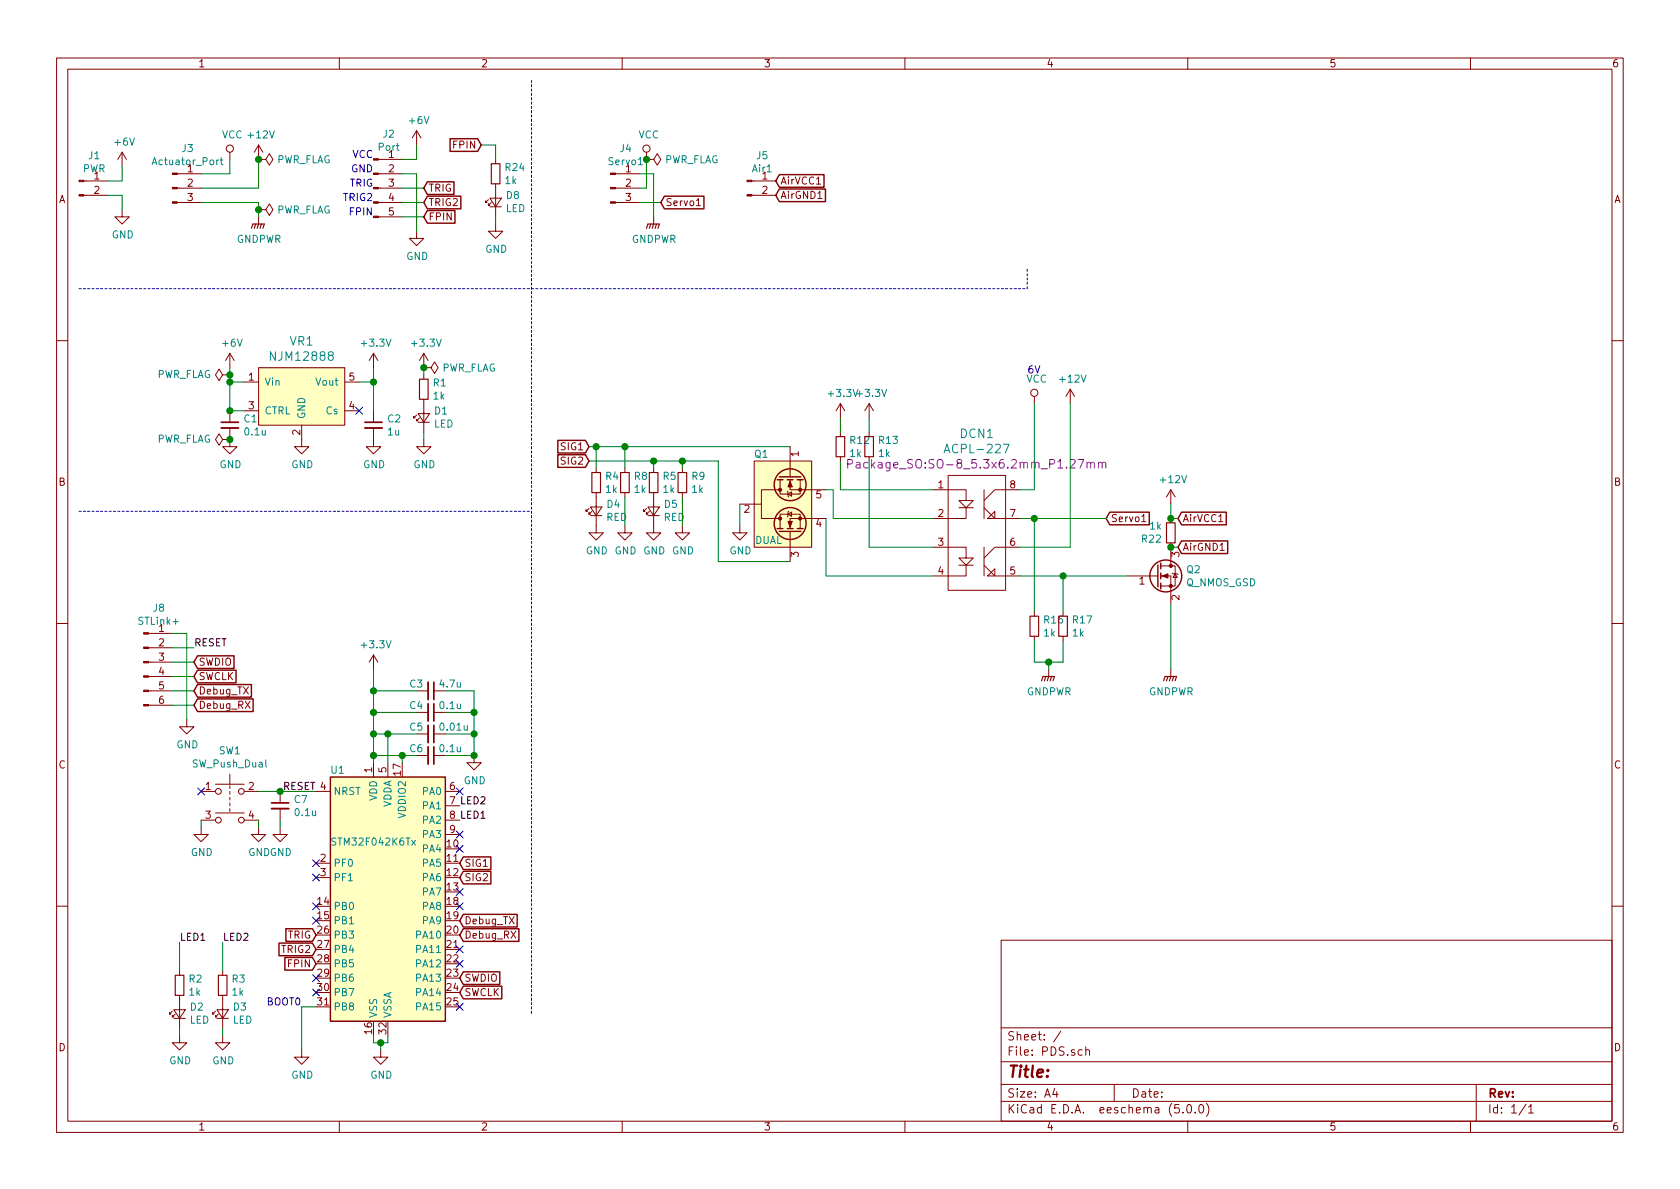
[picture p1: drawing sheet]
EESchema Schematic File Version 4
LIBS:PDS-cache
EELAYER 26 0
EELAYER END
$Descr A4 11693 8268
encoding utf-8
Sheet 1 1
Title ""
Date ""
Rev ""
Comp ""
Comment1 ""
Comment2 ""
Comment3 ""
Comment4 ""
$EndDescr
$Comp
L Switch:SW_Push_Dual SW1
U 1 1
P 1600 5500
F 0 "SW1" H 1600 5785 50  0000 C CNN
F 1 "SW_Push_Dual" H 1600 5694 50  0000 C CNN
F 2 "KUT_Switch:SW_SPST_SKRPACE010" H 1600 5700 50  0001 C CNN
F 3 "" H 1600 5700 50  0001 C CNN
	1    1600 5500
	1    0    0    -1  
$EndComp
Wire Wire Line
	1800 5500 1950 5500
$Comp
L Device:C_Small C7
U 1 1
P 1950 5600
F 0 "C7" H 2042 5646 50  0000 L CNN
F 1 "0.1u" H 2042 5555 50  0000 L CNN
F 2 "Capacitor_SMD:C_0603_1608Metric" H 1950 5600 50  0001 C CNN
F 3 "~" H 1950 5600 50  0001 C CNN
	1    1950 5600
	1    0    0    -1  
$EndComp
Connection ~ 1950 5500
Wire Wire Line
	1950 5500 2200 5500
$Comp
L power:GND #PWR0101
U 1 1
P 1950 5750
F 0 "#PWR0101" H 1950 5500 50  0001 C CNN
F 1 "GND" H 1955 5577 50  0000 C CNN
F 2 "" H 1950 5750 50  0001 C CNN
F 3 "" H 1950 5750 50  0001 C CNN
	1    1950 5750
	1    0    0    -1  
$EndComp
NoConn ~ 1400 5500
$Comp
L power:GND #PWR0102
U 1 1
P 1800 5750
F 0 "#PWR0102" H 1800 5500 50  0001 C CNN
F 1 "GND" H 1805 5577 50  0000 C CNN
F 2 "" H 1800 5750 50  0001 C CNN
F 3 "" H 1800 5750 50  0001 C CNN
	1    1800 5750
	1    0    0    -1  
$EndComp
$Comp
L power:GND #PWR0103
U 1 1
P 1400 5750
F 0 "#PWR0103" H 1400 5500 50  0001 C CNN
F 1 "GND" H 1405 5577 50  0000 C CNN
F 2 "" H 1400 5750 50  0001 C CNN
F 3 "" H 1400 5750 50  0001 C CNN
	1    1400 5750
	1    0    0    -1  
$EndComp
Text Label 2200 5500 2    50   ~ 0
RESET
$Comp
L power:GND #PWR0104
U 1 1
P 2650 7300
F 0 "#PWR0104" H 2650 7050 50  0001 C CNN
F 1 "GND" H 2655 7127 50  0000 C CNN
F 2 "" H 2650 7300 50  0001 C CNN
F 3 "" H 2650 7300 50  0001 C CNN
	1    2650 7300
	1    0    0    -1  
$EndComp
$Comp
L MCU_ST_STM32F0:STM32F042K6Tx U1
U 1 1
P 2700 6200
F 0 "U1" H 2350 7050 50  0000 C CNN
F 1 "STM32F042K6Tx" H 2600 6550 50  0000 C CNN
F 2 "Package_QFP:LQFP-32_7x7mm_P0.8mm" H 2300 5300 50  0001 R CNN
F 3 "http://www.st.com/st-web-ui/static/active/en/resource/technical/document/datasheet/DM00105814.pdf" H 2700 6200 50  0001 C CNN
	1    2700 6200
	1    0    0    -1  
$EndComp
Wire Wire Line
	2100 7000 2200 7000
Wire Wire Line
	2650 7300 2650 7250
Wire Wire Line
	2650 7250 2600 7250
Wire Wire Line
	2600 7250 2600 7200
Wire Wire Line
	2650 7250 2700 7250
Wire Wire Line
	2700 7250 2700 7200
Connection ~ 2650 7250
$Comp
L power:GND #PWR0105
U 1 1
P 2100 7300
F 0 "#PWR0105" H 2100 7050 50  0001 C CNN
F 1 "GND" H 2105 7127 50  0000 C CNN
F 2 "" H 2100 7300 50  0001 C CNN
F 3 "" H 2100 7300 50  0001 C CNN
	1    2100 7300
	1    0    0    -1  
$EndComp
Wire Wire Line
	2100 7000 2100 7300
Wire Wire Line
	1400 5750 1400 5700
Wire Wire Line
	1800 5750 1800 5700
Wire Wire Line
	1950 5750 1950 5700
$Comp
L power:+3.3V #PWR0106
U 1 1
P 2600 4650
F 0 "#PWR0106" H 2600 4500 50  0001 C CNN
F 1 "+3.3V" H 2615 4823 50  0000 C CNN
F 2 "" H 2600 4650 50  0001 C CNN
F 3 "" H 2600 4650 50  0001 C CNN
	1    2600 4650
	1    0    0    -1  
$EndComp
$Comp
L Device:C_Small C4
U 1 1
P 3000 4950
F 0 "C4" V 2950 4900 50  0000 R CNN
F 1 "0.1u" V 2950 5000 50  0000 L CNN
F 2 "Capacitor_SMD:C_0603_1608Metric" H 3000 4950 50  0001 C CNN
F 3 "~" H 3000 4950 50  0001 C CNN
	1    3000 4950
	0    1    1    0   
$EndComp
$Comp
L Device:C_Small C3
U 1 1
P 3000 4800
F 0 "C3" V 2950 4750 50  0000 R CNN
F 1 "4.7u" V 2950 4850 50  0000 L CNN
F 2 "Capacitor_SMD:C_0603_1608Metric" H 3000 4800 50  0001 C CNN
F 3 "~" H 3000 4800 50  0001 C CNN
	1    3000 4800
	0    1    1    0   
$EndComp
Wire Wire Line
	2600 4650 2600 4800
Connection ~ 2600 4800
Wire Wire Line
	2600 4800 2600 4950
Wire Wire Line
	2600 4950 2900 4950
$Comp
L Device:C_Small C5
U 1 1
P 3000 5100
F 0 "C5" V 2950 5050 50  0000 R CNN
F 1 "0.01u" V 2950 5150 50  0000 L CNN
F 2 "Capacitor_SMD:C_0603_1608Metric" H 3000 5100 50  0001 C CNN
F 3 "~" H 3000 5100 50  0001 C CNN
	1    3000 5100
	0    1    1    0   
$EndComp
$Comp
L Device:C_Small C6
U 1 1
P 3000 5250
F 0 "C6" V 2950 5200 50  0000 R CNN
F 1 "0.1u" V 2950 5300 50  0000 L CNN
F 2 "Capacitor_SMD:C_0603_1608Metric" H 3000 5250 50  0001 C CNN
F 3 "~" H 3000 5250 50  0001 C CNN
	1    3000 5250
	0    1    1    0   
$EndComp
Wire Wire Line
	2900 5100 2700 5100
Wire Wire Line
	2700 5100 2700 5300
Wire Wire Line
	2900 5250 2800 5250
Wire Wire Line
	2800 5250 2800 5300
Wire Wire Line
	2600 4800 2900 4800
Wire Wire Line
	2600 4950 2600 5100
Connection ~ 2600 4950
Wire Wire Line
	2700 5100 2600 5100
Connection ~ 2700 5100
Connection ~ 2600 5100
Wire Wire Line
	2600 5100 2600 5250
Wire Wire Line
	2800 5250 2600 5250
Connection ~ 2800 5250
Connection ~ 2600 5250
Wire Wire Line
	2600 5250 2600 5300
$Comp
L Connector:Conn_01x02_Male J1
U 1 1
P 550 1250
F 0 "J1" H 656 1428 50  0000 C CNN
F 1 "PWR" H 656 1337 50  0000 C CNN
F 2 "KUT_Connector:DF3A-2P-2DSA" H 550 1250 50  0001 C CNN
F 3 "~" H 550 1250 50  0001 C CNN
	1    550  1250
	1    0    0    -1  
$EndComp
$Comp
L power:+6V #PWR0107
U 1 1
P 850 1150
F 0 "#PWR0107" H 850 1000 50  0001 C CNN
F 1 "+6V" H 865 1323 50  0000 C CNN
F 2 "" H 850 1150 50  0001 C CNN
F 3 "" H 850 1150 50  0001 C CNN
	1    850  1150
	1    0    0    -1  
$EndComp
Wire Wire Line
	850  1150 850  1250
Wire Wire Line
	850  1250 750  1250
$Comp
L power:GND #PWR0108
U 1 1
P 850 1450
F 0 "#PWR0108" H 850 1200 50  0001 C CNN
F 1 "GND" H 855 1277 50  0000 C CNN
F 2 "" H 850 1450 50  0001 C CNN
F 3 "" H 850 1450 50  0001 C CNN
	1    850  1450
	1    0    0    -1  
$EndComp
Wire Wire Line
	850  1450 850  1350
Wire Wire Line
	850  1350 750  1350
$Comp
L KUT_PowerIC:NJM12888 VR1
U 1 1
P 2100 2750
F 0 "VR1" H 2100 3137 60  0000 C CNN
F 1 "NJM12888" H 2100 3031 60  0000 C CNN
F 2 "Package_TO_SOT_SMD:SOT-23-5" H 2100 2350 60  0001 C CNN
F 3 "http://www.njr.co.jp/products/semicon/PDF/NJM12888_J.pdf" H 2100 2250 60  0001 C CNN
	1    2100 2750
	1    0    0    -1  
$EndComp
NoConn ~ 2500 2850
$Comp
L power:+6V #PWR0109
U 1 1
P 1600 2550
F 0 "#PWR0109" H 1600 2400 50  0001 C CNN
F 1 "+6V" H 1615 2723 50  0000 C CNN
F 2 "" H 1600 2550 50  0001 C CNN
F 3 "" H 1600 2550 50  0001 C CNN
	1    1600 2550
	1    0    0    -1  
$EndComp
Wire Wire Line
	1600 2550 1600 2600
Wire Wire Line
	1600 2650 1700 2650
Wire Wire Line
	1600 2650 1600 2850
Wire Wire Line
	1600 2850 1700 2850
Connection ~ 1600 2650
$Comp
L Device:C_Small C1
U 1 1
P 1600 2950
F 0 "C1" H 1692 2996 50  0000 L CNN
F 1 "0.1u" H 1692 2905 50  0000 L CNN
F 2 "Capacitor_SMD:C_0603_1608Metric" H 1600 2950 50  0001 C CNN
F 3 "~" H 1600 2950 50  0001 C CNN
	1    1600 2950
	1    0    0    -1  
$EndComp
Connection ~ 1600 2850
$Comp
L Device:C_Small C2
U 1 1
P 2600 2950
F 0 "C2" H 2692 2996 50  0000 L CNN
F 1 "1u" H 2692 2905 50  0000 L CNN
F 2 "Capacitor_SMD:C_0603_1608Metric" H 2600 2950 50  0001 C CNN
F 3 "~" H 2600 2950 50  0001 C CNN
	1    2600 2950
	1    0    0    -1  
$EndComp
$Comp
L power:GND #PWR0110
U 1 1
P 1600 3050
F 0 "#PWR0110" H 1600 2800 50  0001 C CNN
F 1 "GND" H 1605 2877 50  0000 C CNN
F 2 "" H 1600 3050 50  0001 C CNN
F 3 "" H 1600 3050 50  0001 C CNN
	1    1600 3050
	1    0    0    -1  
$EndComp
$Comp
L power:GND #PWR0111
U 1 1
P 2100 3050
F 0 "#PWR0111" H 2100 2800 50  0001 C CNN
F 1 "GND" H 2105 2877 50  0000 C CNN
F 2 "" H 2100 3050 50  0001 C CNN
F 3 "" H 2100 3050 50  0001 C CNN
	1    2100 3050
	1    0    0    -1  
$EndComp
$Comp
L power:GND #PWR0112
U 1 1
P 2600 3050
F 0 "#PWR0112" H 2600 2800 50  0001 C CNN
F 1 "GND" H 2605 2877 50  0000 C CNN
F 2 "" H 2600 3050 50  0001 C CNN
F 3 "" H 2600 3050 50  0001 C CNN
	1    2600 3050
	1    0    0    -1  
$EndComp
Wire Wire Line
	2500 2650 2600 2650
Wire Wire Line
	2600 2650 2600 2850
Wire Wire Line
	2600 2550 2600 2650
Connection ~ 2600 2650
$Comp
L power:+3.3V #PWR0113
U 1 1
P 2600 2550
F 0 "#PWR0113" H 2600 2400 50  0001 C CNN
F 1 "+3.3V" H 2615 2723 50  0000 C CNN
F 2 "" H 2600 2550 50  0001 C CNN
F 3 "" H 2600 2550 50  0001 C CNN
	1    2600 2550
	1    0    0    -1  
$EndComp
$Comp
L Connector:Conn_01x05_Male J2
U 1 1
P 2600 1300
F 0 "J2" H 2706 1678 50  0000 C CNN
F 1 "Port" H 2706 1587 50  0000 C CNN
F 2 "KUT_Connector:DF3A-5P-2DSA" H 2600 1300 50  0001 C CNN
F 3 "~" H 2600 1300 50  0001 C CNN
	1    2600 1300
	1    0    0    -1  
$EndComp
$Comp
L power:+6V #PWR0114
U 1 1
P 2900 1000
F 0 "#PWR0114" H 2900 850 50  0001 C CNN
F 1 "+6V" H 2915 1173 50  0000 C CNN
F 2 "" H 2900 1000 50  0001 C CNN
F 3 "" H 2900 1000 50  0001 C CNN
	1    2900 1000
	1    0    0    -1  
$EndComp
Wire Wire Line
	2900 1000 2900 1100
$Comp
L power:GND #PWR0115
U 1 1
P 2900 1600
F 0 "#PWR0115" H 2900 1350 50  0001 C CNN
F 1 "GND" H 2905 1427 50  0000 C CNN
F 2 "" H 2900 1600 50  0001 C CNN
F 3 "" H 2900 1600 50  0001 C CNN
	1    2900 1600
	1    0    0    -1  
$EndComp
Wire Wire Line
	2800 1200 2900 1200
Wire Wire Line
	2900 1200 2900 1600
Wire Wire Line
	2800 1300 2950 1300
Wire Wire Line
	2800 1500 2950 1500
Text Notes 2600 1400 2    50   ~ 0
TRIG2
Text Notes 2600 1300 2    50   ~ 0
TRIG
Text Notes 2600 1500 2    50   ~ 0
FPIN
Text GLabel 2950 1500 2    50   Input ~ 0
FPIN
Text GLabel 2950 1300 2    50   Input ~ 0
TRIG
Text Notes 2600 1200 2    50   ~ 0
GND
Text Notes 2600 1100 2    50   ~ 0
VCC
Text GLabel 2200 6500 0    50   Input ~ 0
TRIG
Text GLabel 2200 6700 0    50   Input ~ 0
FPIN
Text GLabel 3200 6800 2    50   Input ~ 0
SWDIO
Text GLabel 3200 6900 2    50   Input ~ 0
SWCLK
Text GLabel 3200 6400 2    50   Input ~ 0
Debug_TX
Text GLabel 3200 6500 2    50   Input ~ 0
Debug_RX
$Comp
L Connector:Conn_01x03_Male J3
U 1 1
P 1200 1300
F 0 "J3" H 1306 1578 50  0000 C CNN
F 1 "Actuator_Port" H 1306 1487 50  0000 C CNN
F 2 "KUT_Connector:DF3A-3P-2DSA" H 1200 1300 50  0001 C CNN
F 3 "~" H 1200 1300 50  0001 C CNN
	1    1200 1300
	1    0    0    -1  
$EndComp
$Comp
L power:VCC #PWR0116
U 1 1
P 1600 1100
F 0 "#PWR0116" H 1600 950 50  0001 C CNN
F 1 "VCC" H 1617 1273 50  0000 C CNN
F 2 "" H 1600 1100 50  0001 C CNN
F 3 "" H 1600 1100 50  0001 C CNN
	1    1600 1100
	1    0    0    -1  
$EndComp
Wire Wire Line
	1600 1100 1600 1200
$Comp
L power:+12V #PWR0117
U 1 1
P 1800 1100
F 0 "#PWR0117" H 1800 950 50  0001 C CNN
F 1 "+12V" H 1815 1273 50  0000 C CNN
F 2 "" H 1800 1100 50  0001 C CNN
F 3 "" H 1800 1100 50  0001 C CNN
	1    1800 1100
	1    0    0    -1  
$EndComp
Wire Wire Line
	1800 1100 1800 1300
$Comp
L power:GNDPWR #PWR0118
U 1 1
P 1800 1500
F 0 "#PWR0118" H 1800 1300 50  0001 C CNN
F 1 "GNDPWR" H 1804 1346 50  0000 C CNN
F 2 "" H 1800 1450 50  0001 C CNN
F 3 "" H 1800 1450 50  0001 C CNN
	1    1800 1500
	1    0    0    -1  
$EndComp
Wire Wire Line
	1800 1400 1400 1400
Wire Wire Line
	1800 1400 1800 1450
Text GLabel 3200 6000 2    50   Input ~ 0
SIG1
Text GLabel 4100 3100 0    50   Input ~ 0
SIG1
$Comp
L Device:R_Small R8
U 1 1
P 4350 3350
F 0 "R8" H 4409 3396 50  0000 L CNN
F 1 "1k" H 4409 3305 50  0000 L CNN
F 2 "Resistor_SMD:R_0603_1608Metric" H 4350 3350 50  0001 C CNN
F 3 "~" H 4350 3350 50  0001 C CNN
	1    4350 3350
	1    0    0    -1  
$EndComp
$Comp
L Device:R_Small R4
U 1 1
P 4150 3350
F 0 "R4" H 4209 3396 50  0000 L CNN
F 1 "1k" H 4209 3305 50  0000 L CNN
F 2 "Resistor_SMD:R_0603_1608Metric" H 4150 3350 50  0001 C CNN
F 3 "~" H 4150 3350 50  0001 C CNN
	1    4150 3350
	1    0    0    -1  
$EndComp
$Comp
L Device:LED_Small D4
U 1 1
P 4150 3550
F 0 "D4" V 4196 3482 50  0000 R CNN
F 1 "RED" V 4105 3482 50  0000 R CNN
F 2 "LED_SMD:LED_0603_1608Metric" V 4150 3550 50  0001 C CNN
F 3 "~" V 4150 3550 50  0001 C CNN
	1    4150 3550
	0    -1   -1   0   
$EndComp
$Comp
L power:GND #PWR0119
U 1 1
P 4150 3650
F 0 "#PWR0119" H 4150 3400 50  0001 C CNN
F 1 "GND" H 4155 3477 50  0000 C CNN
F 2 "" H 4150 3650 50  0001 C CNN
F 3 "" H 4150 3650 50  0001 C CNN
	1    4150 3650
	1    0    0    -1  
$EndComp
$Comp
L power:GND #PWR0120
U 1 1
P 4350 3650
F 0 "#PWR0120" H 4350 3400 50  0001 C CNN
F 1 "GND" H 4355 3477 50  0000 C CNN
F 2 "" H 4350 3650 50  0001 C CNN
F 3 "" H 4350 3650 50  0001 C CNN
	1    4350 3650
	1    0    0    -1  
$EndComp
Wire Wire Line
	4350 3650 4350 3450
$Comp
L power:GNDPWR #PWR0122
U 1 1
P 7300 4650
F 0 "#PWR0122" H 7300 4450 50  0001 C CNN
F 1 "GNDPWR" H 7304 4496 50  0000 C CNN
F 2 "" H 7300 4600 50  0001 C CNN
F 3 "" H 7300 4600 50  0001 C CNN
	1    7300 4650
	1    0    0    -1  
$EndComp
Text GLabel 3200 6100 2    50   Input ~ 0
SIG2
Text GLabel 7700 3600 2    50   Input ~ 0
Servo1
$Comp
L power:+3.3V #PWR0125
U 1 1
P 5850 2900
F 0 "#PWR0125" H 5850 2750 50  0001 C CNN
F 1 "+3.3V" H 5865 3073 50  0000 C CNN
F 2 "" H 5850 2900 50  0001 C CNN
F 3 "" H 5850 2900 50  0001 C CNN
	1    5850 2900
	1    0    0    -1  
$EndComp
$Comp
L Device:R_Small R12
U 1 1
P 5850 3100
F 0 "R12" H 5909 3146 50  0000 L CNN
F 1 "1k" H 5909 3055 50  0000 L CNN
F 2 "Resistor_SMD:R_0603_1608Metric" H 5850 3100 50  0001 C CNN
F 3 "~" H 5850 3100 50  0001 C CNN
	1    5850 3100
	1    0    0    -1  
$EndComp
Wire Wire Line
	5850 2900 5850 3000
$Comp
L power:+3.3V #PWR0126
U 1 1
P 6050 2900
F 0 "#PWR0126" H 6050 2750 50  0001 C CNN
F 1 "+3.3V" H 6065 3073 50  0000 C CNN
F 2 "" H 6050 2900 50  0001 C CNN
F 3 "" H 6050 2900 50  0001 C CNN
	1    6050 2900
	1    0    0    -1  
$EndComp
$Comp
L Device:R_Small R13
U 1 1
P 6050 3100
F 0 "R13" H 6109 3146 50  0000 L CNN
F 1 "1k" H 6109 3055 50  0000 L CNN
F 2 "Resistor_SMD:R_0603_1608Metric" H 6050 3100 50  0001 C CNN
F 3 "~" H 6050 3100 50  0001 C CNN
	1    6050 3100
	1    0    0    -1  
$EndComp
Wire Wire Line
	6050 2900 6050 3000
$Comp
L KUT_Device:Q_NMOS_DUAL_COMMON_S Q1
U 1 1
P 5450 3500
F 0 "Q1" V 5100 3350 50  0000 C CNN
F 1 "DUAL" V 5700 3400 50  0000 C CNN
F 2 "Package_TO_SOT_SMD:SOT-23-5" H 5500 3600 50  0001 C CNN
F 3 "" H 5250 3500 50  0001 C CNN
	1    5450 3500
	0    1    1    0   
$EndComp
Text GLabel 4100 3200 0    50   Input ~ 0
SIG2
$Comp
L Device:R_Small R9
U 1 1
P 4750 3350
F 0 "R9" H 4809 3396 50  0000 L CNN
F 1 "1k" H 4809 3305 50  0000 L CNN
F 2 "Resistor_SMD:R_0603_1608Metric" H 4750 3350 50  0001 C CNN
F 3 "~" H 4750 3350 50  0001 C CNN
	1    4750 3350
	1    0    0    -1  
$EndComp
$Comp
L Device:R_Small R5
U 1 1
P 4550 3350
F 0 "R5" H 4609 3396 50  0000 L CNN
F 1 "1k" H 4609 3305 50  0000 L CNN
F 2 "Resistor_SMD:R_0603_1608Metric" H 4550 3350 50  0001 C CNN
F 3 "~" H 4550 3350 50  0001 C CNN
	1    4550 3350
	1    0    0    -1  
$EndComp
$Comp
L Device:LED_Small D5
U 1 1
P 4550 3550
F 0 "D5" V 4596 3482 50  0000 R CNN
F 1 "RED" V 4505 3482 50  0000 R CNN
F 2 "LED_SMD:LED_0603_1608Metric" V 4550 3550 50  0001 C CNN
F 3 "~" V 4550 3550 50  0001 C CNN
	1    4550 3550
	0    -1   -1   0   
$EndComp
$Comp
L power:GND #PWR0127
U 1 1
P 4550 3650
F 0 "#PWR0127" H 4550 3400 50  0001 C CNN
F 1 "GND" H 4555 3477 50  0000 C CNN
F 2 "" H 4550 3650 50  0001 C CNN
F 3 "" H 4550 3650 50  0001 C CNN
	1    4550 3650
	1    0    0    -1  
$EndComp
$Comp
L power:GND #PWR0128
U 1 1
P 4750 3650
F 0 "#PWR0128" H 4750 3400 50  0001 C CNN
F 1 "GND" H 4755 3477 50  0000 C CNN
F 2 "" H 4750 3650 50  0001 C CNN
F 3 "" H 4750 3650 50  0001 C CNN
	1    4750 3650
	1    0    0    -1  
$EndComp
Wire Wire Line
	4750 3650 4750 3450
Wire Wire Line
	4100 3100 4150 3100
Wire Wire Line
	4150 3100 4150 3250
Wire Wire Line
	4150 3100 4350 3100
Wire Wire Line
	4350 3100 4350 3250
Connection ~ 4150 3100
Wire Wire Line
	4350 3100 5500 3100
Connection ~ 4350 3100
Wire Wire Line
	4100 3200 4550 3200
Wire Wire Line
	4550 3200 4550 3250
Wire Wire Line
	4550 3200 4750 3200
Wire Wire Line
	4750 3200 4750 3250
Connection ~ 4550 3200
Wire Wire Line
	4750 3200 5000 3200
Wire Wire Line
	5000 3200 5000 3900
Wire Wire Line
	5000 3900 5500 3900
Connection ~ 4750 3200
$Comp
L power:GND #PWR0133
U 1 1
P 5150 3650
F 0 "#PWR0133" H 5150 3400 50  0001 C CNN
F 1 "GND" H 5155 3477 50  0000 C CNN
F 2 "" H 5150 3650 50  0001 C CNN
F 3 "" H 5150 3650 50  0001 C CNN
	1    5150 3650
	1    0    0    -1  
$EndComp
Wire Wire Line
	5150 3650 5150 3500
$Comp
L power:VCC #PWR0135
U 1 1
P 7200 2800
F 0 "#PWR0135" H 7200 2650 50  0001 C CNN
F 1 "VCC" H 7217 2973 50  0000 C CNN
F 2 "" H 7200 2800 50  0001 C CNN
F 3 "" H 7200 2800 50  0001 C CNN
	1    7200 2800
	1    0    0    -1  
$EndComp
Wire Wire Line
	7200 4600 7300 4600
Wire Wire Line
	7300 4600 7300 4650
Wire Wire Line
	7300 4600 7400 4600
Connection ~ 7300 4600
Wire Wire Line
	7100 3400 7200 3400
$Comp
L Device:R_Small R16
U 1 1
P 7200 4350
F 0 "R16" H 7259 4396 50  0000 L CNN
F 1 "1k" H 7259 4305 50  0000 L CNN
F 2 "Resistor_SMD:R_0603_1608Metric" H 7200 4350 50  0001 C CNN
F 3 "~" H 7200 4350 50  0001 C CNN
	1    7200 4350
	1    0    0    -1  
$EndComp
$Comp
L Device:R_Small R17
U 1 1
P 7400 4350
F 0 "R17" H 7459 4396 50  0000 L CNN
F 1 "1k" H 7459 4305 50  0000 L CNN
F 2 "Resistor_SMD:R_0603_1608Metric" H 7400 4350 50  0001 C CNN
F 3 "~" H 7400 4350 50  0001 C CNN
	1    7400 4350
	1    0    0    -1  
$EndComp
$Comp
L power:+12V #PWR0138
U 1 1
P 7450 2800
F 0 "#PWR0138" H 7450 2650 50  0001 C CNN
F 1 "+12V" H 7465 2973 50  0000 C CNN
F 2 "" H 7450 2800 50  0001 C CNN
F 3 "" H 7450 2800 50  0001 C CNN
	1    7450 2800
	1    0    0    -1  
$EndComp
Text GLabel 8200 3600 2    50   Input ~ 0
AirVCC1
Wire Wire Line
	8150 3500 8150 3600
Wire Wire Line
	8200 3600 8150 3600
$Comp
L power:+12V #PWR0141
U 1 1
P 8150 3500
F 0 "#PWR0141" H 8150 3350 50  0001 C CNN
F 1 "+12V" H 8165 3673 50  0000 C CNN
F 2 "" H 8150 3500 50  0001 C CNN
F 3 "" H 8150 3500 50  0001 C CNN
	1    8150 3500
	1    0    0    -1  
$EndComp
$Comp
L Connector:Conn_01x03_Male J4
U 1 1
P 4250 1300
F 0 "J4" H 4356 1578 50  0000 C CNN
F 1 "Servo1" H 4356 1487 50  0000 C CNN
F 2 "KUT_Connector:DF3A-3P-2DSA" H 4250 1300 50  0001 C CNN
F 3 "~" H 4250 1300 50  0001 C CNN
	1    4250 1300
	1    0    0    -1  
$EndComp
$Comp
L power:VCC #PWR0143
U 1 1
P 4500 1100
F 0 "#PWR0143" H 4500 950 50  0001 C CNN
F 1 "VCC" H 4517 1273 50  0000 C CNN
F 2 "" H 4500 1100 50  0001 C CNN
F 3 "" H 4500 1100 50  0001 C CNN
	1    4500 1100
	1    0    0    -1  
$EndComp
Wire Wire Line
	4500 1100 4500 1300
Wire Wire Line
	4500 1300 4450 1300
Wire Wire Line
	4550 1500 4550 1200
Wire Wire Line
	4550 1200 4450 1200
Wire Wire Line
	4450 1400 4600 1400
Text GLabel 4600 1400 2    50   Input ~ 0
Servo1
$Comp
L Connector:Conn_01x02_Male J5
U 1 1
P 5200 1250
F 0 "J5" H 5306 1428 50  0000 C CNN
F 1 "Air1" H 5306 1337 50  0000 C CNN
F 2 "KUT_Connector:DF3A-2P-2DSA" H 5200 1250 50  0001 C CNN
F 3 "~" H 5200 1250 50  0001 C CNN
	1    5200 1250
	1    0    0    -1  
$EndComp
Text GLabel 8200 3800 2    50   Input ~ 0
AirGND1
Text GLabel 5400 1250 2    50   Input ~ 0
AirVCC1
Text GLabel 5400 1350 2    50   Input ~ 0
AirGND1
$Comp
L Device:R_Small R22
U 1 1
P 8150 3700
F 0 "R22" H 8209 3746 50  0000 L CNN
F 1 "1k" H 8209 3655 50  0000 L CNN
F 2 "Resistor_SMD:R_0603_1608Metric" H 8150 3700 50  0001 C CNN
F 3 "~" H 8150 3700 50  0001 C CNN
	1    8150 3700
	-1   0    0    1   
$EndComp
Connection ~ 8150 3600
Wire Wire Line
	8150 3800 8200 3800
Wire Notes Line
	550  2000 7150 2000
Wire Notes Line
	7150 2000 7150 1850
Wire Notes Line
	550  3550 3700 3550
Wire Notes Line
	3700 550  3700 7050
NoConn ~ 2200 6000
NoConn ~ 2200 6100
NoConn ~ 3200 5800
NoConn ~ 3200 5900
NoConn ~ 3200 6200
NoConn ~ 3200 6700
NoConn ~ 3200 7000
$Comp
L Device:R_Small R1
U 1 1
P 2950 2700
F 0 "R1" H 3009 2746 50  0000 L CNN
F 1 "1k" H 3009 2655 50  0000 L CNN
F 2 "Resistor_SMD:R_0603_1608Metric" H 2950 2700 50  0001 C CNN
F 3 "~" H 2950 2700 50  0001 C CNN
	1    2950 2700
	1    0    0    -1  
$EndComp
$Comp
L Device:LED_Small D1
U 1 1
P 2950 2900
F 0 "D1" V 2996 2832 50  0000 R CNN
F 1 "LED" V 2905 2832 50  0000 R CNN
F 2 "LED_SMD:LED_0603_1608Metric" V 2950 2900 50  0001 C CNN
F 3 "~" V 2950 2900 50  0001 C CNN
	1    2950 2900
	0    -1   -1   0   
$EndComp
$Comp
L power:GND #PWR0147
U 1 1
P 2950 3050
F 0 "#PWR0147" H 2950 2800 50  0001 C CNN
F 1 "GND" H 2955 2877 50  0000 C CNN
F 2 "" H 2950 3050 50  0001 C CNN
F 3 "" H 2950 3050 50  0001 C CNN
	1    2950 3050
	1    0    0    -1  
$EndComp
$Comp
L power:+3.3V #PWR0148
U 1 1
P 2950 2550
F 0 "#PWR0148" H 2950 2400 50  0001 C CNN
F 1 "+3.3V" H 2965 2723 50  0000 C CNN
F 2 "" H 2950 2550 50  0001 C CNN
F 3 "" H 2950 2550 50  0001 C CNN
	1    2950 2550
	1    0    0    -1  
$EndComp
Wire Wire Line
	2950 2550 2950 2600
Wire Wire Line
	2950 3000 2950 3050
Wire Wire Line
	2900 1100 2800 1100
$Comp
L power:GND #PWR0149
U 1 1
P 3300 5250
F 0 "#PWR0149" H 3300 5000 50  0001 C CNN
F 1 "GND" H 3305 5077 50  0000 C CNN
F 2 "" H 3300 5250 50  0001 C CNN
F 3 "" H 3300 5250 50  0001 C CNN
	1    3300 5250
	1    0    0    -1  
$EndComp
Wire Wire Line
	3100 5100 3300 5100
Wire Wire Line
	3300 5100 3300 5250
Wire Wire Line
	3300 5100 3300 4950
Wire Wire Line
	3300 4950 3100 4950
Connection ~ 3300 5100
Wire Wire Line
	3300 4950 3300 4800
Wire Wire Line
	3300 4800 3100 4800
Connection ~ 3300 4950
$Comp
L Device:R_Small R2
U 1 1
P 1250 6850
F 0 "R2" H 1309 6896 50  0000 L CNN
F 1 "1k" H 1309 6805 50  0000 L CNN
F 2 "Resistor_SMD:R_0603_1608Metric" H 1250 6850 50  0001 C CNN
F 3 "~" H 1250 6850 50  0001 C CNN
	1    1250 6850
	1    0    0    -1  
$EndComp
$Comp
L Device:LED_Small D2
U 1 1
P 1250 7050
F 0 "D2" V 1296 6982 50  0000 R CNN
F 1 "LED" V 1205 6982 50  0000 R CNN
F 2 "LED_SMD:LED_0603_1608Metric" V 1250 7050 50  0001 C CNN
F 3 "~" V 1250 7050 50  0001 C CNN
	1    1250 7050
	0    -1   -1   0   
$EndComp
$Comp
L power:GND #PWR0150
U 1 1
P 1250 7200
F 0 "#PWR0150" H 1250 6950 50  0001 C CNN
F 1 "GND" H 1255 7027 50  0000 C CNN
F 2 "" H 1250 7200 50  0001 C CNN
F 3 "" H 1250 7200 50  0001 C CNN
	1    1250 7200
	1    0    0    -1  
$EndComp
Wire Wire Line
	1250 7150 1250 7200
$Comp
L Device:R_Small R3
U 1 1
P 1550 6850
F 0 "R3" H 1609 6896 50  0000 L CNN
F 1 "1k" H 1609 6805 50  0000 L CNN
F 2 "Resistor_SMD:R_0603_1608Metric" H 1550 6850 50  0001 C CNN
F 3 "~" H 1550 6850 50  0001 C CNN
	1    1550 6850
	1    0    0    -1  
$EndComp
$Comp
L Device:LED_Small D3
U 1 1
P 1550 7050
F 0 "D3" V 1596 6982 50  0000 R CNN
F 1 "LED" V 1505 6982 50  0000 R CNN
F 2 "LED_SMD:LED_0603_1608Metric" V 1550 7050 50  0001 C CNN
F 3 "~" V 1550 7050 50  0001 C CNN
	1    1550 7050
	0    -1   -1   0   
$EndComp
$Comp
L power:GND #PWR0151
U 1 1
P 1550 7200
F 0 "#PWR0151" H 1550 6950 50  0001 C CNN
F 1 "GND" H 1555 7027 50  0000 C CNN
F 2 "" H 1550 7200 50  0001 C CNN
F 3 "" H 1550 7200 50  0001 C CNN
	1    1550 7200
	1    0    0    -1  
$EndComp
Wire Wire Line
	1550 7150 1550 7200
Text Label 1250 6550 0    50   ~ 0
LED1
Text Label 1550 6550 0    50   ~ 0
LED2
Wire Wire Line
	1550 6550 1550 6750
Wire Wire Line
	1250 6550 1250 6750
$Comp
L Connector:Conn_01x06_Male J8
U 1 1
P 1000 4600
F 0 "J8" H 1106 4978 50  0000 C CNN
F 1 "STLink+" H 1106 4887 50  0000 C CNN
F 2 "KUT_Connector:DF11-6DP-2DSA2" H 1000 4600 50  0001 C CNN
F 3 "~" H 1000 4600 50  0001 C CNN
	1    1000 4600
	1    0    0    -1  
$EndComp
$Comp
L power:GND #PWR0152
U 1 1
P 1300 5000
F 0 "#PWR0152" H 1300 4750 50  0001 C CNN
F 1 "GND" H 1305 4827 50  0000 C CNN
F 2 "" H 1300 5000 50  0001 C CNN
F 3 "" H 1300 5000 50  0001 C CNN
	1    1300 5000
	1    0    0    -1  
$EndComp
Wire Wire Line
	1300 5000 1300 4400
Wire Wire Line
	1300 4400 1200 4400
Text Label 1350 4500 0    50   ~ 0
RESET
Text GLabel 1350 4600 2    50   Input ~ 0
SWDIO
Text GLabel 1350 4700 2    50   Input ~ 0
SWCLK
Text GLabel 1350 4800 2    50   Input ~ 0
Debug_TX
Text GLabel 1350 4900 2    50   Input ~ 0
Debug_RX
Wire Wire Line
	1350 4600 1200 4600
Wire Wire Line
	1200 4500 1350 4500
Wire Wire Line
	1350 4700 1200 4700
Wire Wire Line
	1350 4800 1200 4800
Wire Wire Line
	1350 4900 1200 4900
$Comp
L power:PWR_FLAG #FLG0101
U 1 1
P 1600 2600
F 0 "#FLG0101" H 1600 2675 50  0001 C CNN
F 1 "PWR_FLAG" V 1600 2728 50  0000 L CNN
F 2 "" H 1600 2600 50  0001 C CNN
F 3 "~" H 1600 2600 50  0001 C CNN
	1    1600 2600
	0    -1   -1   0   
$EndComp
Connection ~ 1600 2600
Wire Wire Line
	1600 2600 1600 2650
$Comp
L power:PWR_FLAG #FLG0102
U 1 1
P 1600 3050
F 0 "#FLG0102" H 1600 3125 50  0001 C CNN
F 1 "PWR_FLAG" V 1600 3178 50  0000 L CNN
F 2 "" H 1600 3050 50  0001 C CNN
F 3 "~" H 1600 3050 50  0001 C CNN
	1    1600 3050
	0    -1   -1   0   
$EndComp
Connection ~ 1600 3050
$Comp
L power:PWR_FLAG #FLG0103
U 1 1
P 2950 2550
F 0 "#FLG0103" H 2950 2625 50  0001 C CNN
F 1 "PWR_FLAG" V 2950 2678 50  0000 L CNN
F 2 "" H 2950 2550 50  0001 C CNN
F 3 "~" H 2950 2550 50  0001 C CNN
	1    2950 2550
	0    1    1    0   
$EndComp
Connection ~ 2950 2550
$Comp
L power:PWR_FLAG #FLG0104
U 1 1
P 1800 1100
F 0 "#FLG0104" H 1800 1175 50  0001 C CNN
F 1 "PWR_FLAG" V 1800 1228 50  0000 L CNN
F 2 "" H 1800 1100 50  0001 C CNN
F 3 "~" H 1800 1100 50  0001 C CNN
	1    1800 1100
	0    1    1    0   
$EndComp
Connection ~ 1800 1100
$Comp
L power:PWR_FLAG #FLG0105
U 1 1
P 1800 1450
F 0 "#FLG0105" H 1800 1525 50  0001 C CNN
F 1 "PWR_FLAG" V 1800 1578 50  0000 L CNN
F 2 "" H 1800 1450 50  0001 C CNN
F 3 "~" H 1800 1450 50  0001 C CNN
	1    1800 1450
	0    1    1    0   
$EndComp
Connection ~ 1800 1450
Wire Wire Line
	1800 1450 1800 1500
$Comp
L power:PWR_FLAG #FLG0106
U 1 1
P 4500 1100
F 0 "#FLG0106" H 4500 1175 50  0001 C CNN
F 1 "PWR_FLAG" V 4500 1228 50  0000 L CNN
F 2 "" H 4500 1100 50  0001 C CNN
F 3 "~" H 4500 1100 50  0001 C CNN
	1    4500 1100
	0    1    1    0   
$EndComp
Connection ~ 4500 1100
Text Label 3200 5700 0    50   ~ 0
LED1
Text Label 3200 5600 0    50   ~ 0
LED2
Wire Wire Line
	1600 1200 1400 1200
Wire Wire Line
	1400 1300 1800 1300
$Comp
L Device:R_Small R24
U 1 1
P 3450 1200
F 0 "R24" H 3509 1246 50  0000 L CNN
F 1 "1k" H 3509 1155 50  0000 L CNN
F 2 "Resistor_SMD:R_0603_1608Metric" H 3450 1200 50  0001 C CNN
F 3 "~" H 3450 1200 50  0001 C CNN
	1    3450 1200
	1    0    0    -1  
$EndComp
$Comp
L Device:LED_Small D8
U 1 1
P 3450 1400
F 0 "D8" V 3496 1332 50  0000 R CNN
F 1 "LED" V 3405 1332 50  0000 R CNN
F 2 "LED_SMD:LED_0603_1608Metric" V 3450 1400 50  0001 C CNN
F 3 "~" V 3450 1400 50  0001 C CNN
	1    3450 1400
	0    -1   -1   0   
$EndComp
$Comp
L power:GND #PWR0153
U 1 1
P 3450 1550
F 0 "#PWR0153" H 3450 1300 50  0001 C CNN
F 1 "GND" H 3455 1377 50  0000 C CNN
F 2 "" H 3450 1550 50  0001 C CNN
F 3 "" H 3450 1550 50  0001 C CNN
	1    3450 1550
	1    0    0    -1  
$EndComp
Wire Wire Line
	3450 1500 3450 1550
Text GLabel 3350 1000 0    50   Input ~ 0
FPIN
Wire Wire Line
	3350 1000 3450 1000
Wire Wire Line
	3450 1000 3450 1100
Wire Wire Line
	5750 3400 5800 3400
Wire Wire Line
	7200 2800 7200 3400
Wire Wire Line
	7200 4450 7200 4600
Wire Wire Line
	7400 4450 7400 4600
Text Notes 7150 2600 0    50   ~ 0
6V
Text GLabel 2950 1400 2    50   Input ~ 0
TRIG2
Wire Wire Line
	2950 1400 2800 1400
Text GLabel 2200 6600 0    50   Input ~ 0
TRIG2
$Comp
L KUT_DriveIC:TLP621-2 DCN1
U 1 1
P 6800 3700
F 0 "DCN1" H 6800 4393 60  0000 C CNN
F 1 "ACPL-227" H 6800 4287 60  0000 C CNN
F 2 "Package_SO:SO-8_5.3x6.2mm_P1.27mm" H 6800 4181 60  0000 C CNN
F 3 "" H 6850 3650 60  0000 C CNN
	1    6800 3700
	1    0    0    -1  
$EndComp
Wire Wire Line
	5850 3200 5850 3400
Wire Wire Line
	5850 3400 6500 3400
Wire Wire Line
	5800 3400 5800 3600
Wire Wire Line
	5800 3600 6500 3600
Wire Wire Line
	6050 3800 6500 3800
Wire Wire Line
	6050 3200 6050 3800
Wire Wire Line
	5750 4000 6500 4000
Wire Wire Line
	5750 3600 5750 4000
Wire Wire Line
	7450 2800 7450 3800
Wire Wire Line
	7450 3800 7100 3800
Wire Wire Line
	7100 3600 7200 3600
Wire Wire Line
	7200 3600 7200 4250
Connection ~ 7200 3600
Wire Wire Line
	7200 3600 7700 3600
Wire Wire Line
	7100 4000 7400 4000
Wire Wire Line
	7400 4000 7400 4250
$Comp
L Device:Q_NMOS_GSD Q2
U 1 1
P 8050 4000
F 0 "Q2" H 8255 4046 50  0000 L CNN
F 1 "Q_NMOS_GSD" H 8255 3955 50  0000 L CNN
F 2 "Package_TO_SOT_SMD:SOT-23" H 8250 4100 50  0001 C CNN
F 3 "~" H 8050 4000 50  0001 C CNN
	1    8050 4000
	1    0    0    -1  
$EndComp
Wire Wire Line
	7400 4000 7850 4000
Connection ~ 7400 4000
$Comp
L power:GNDPWR #PWR0121
U 1 1
P 8150 4650
F 0 "#PWR0121" H 8150 4450 50  0001 C CNN
F 1 "GNDPWR" H 8154 4496 50  0000 C CNN
F 2 "" H 8150 4600 50  0001 C CNN
F 3 "" H 8150 4600 50  0001 C CNN
	1    8150 4650
	1    0    0    -1  
$EndComp
Wire Wire Line
	8150 4650 8150 4200
Connection ~ 8150 3800
Connection ~ 3300 5250
Wire Wire Line
	3100 5250 3300 5250
Text Notes 2100 7000 2    50   ~ 0
BOOT0
NoConn ~ 2200 6300
NoConn ~ 2200 6400
NoConn ~ 2200 6800
NoConn ~ 2200 6900
NoConn ~ 3200 6300
NoConn ~ 3200 5500
$Comp
L power:GNDPWR #PWR0123
U 1 1
P 4550 1500
F 0 "#PWR0123" H 4550 1300 50  0001 C CNN
F 1 "GNDPWR" H 4554 1346 50  0000 C CNN
F 2 "" H 4550 1450 50  0001 C CNN
F 3 "" H 4550 1450 50  0001 C CNN
	1    4550 1500
	1    0    0    -1  
$EndComp
NoConn ~ 3200 6600
$EndSCHEMATC
